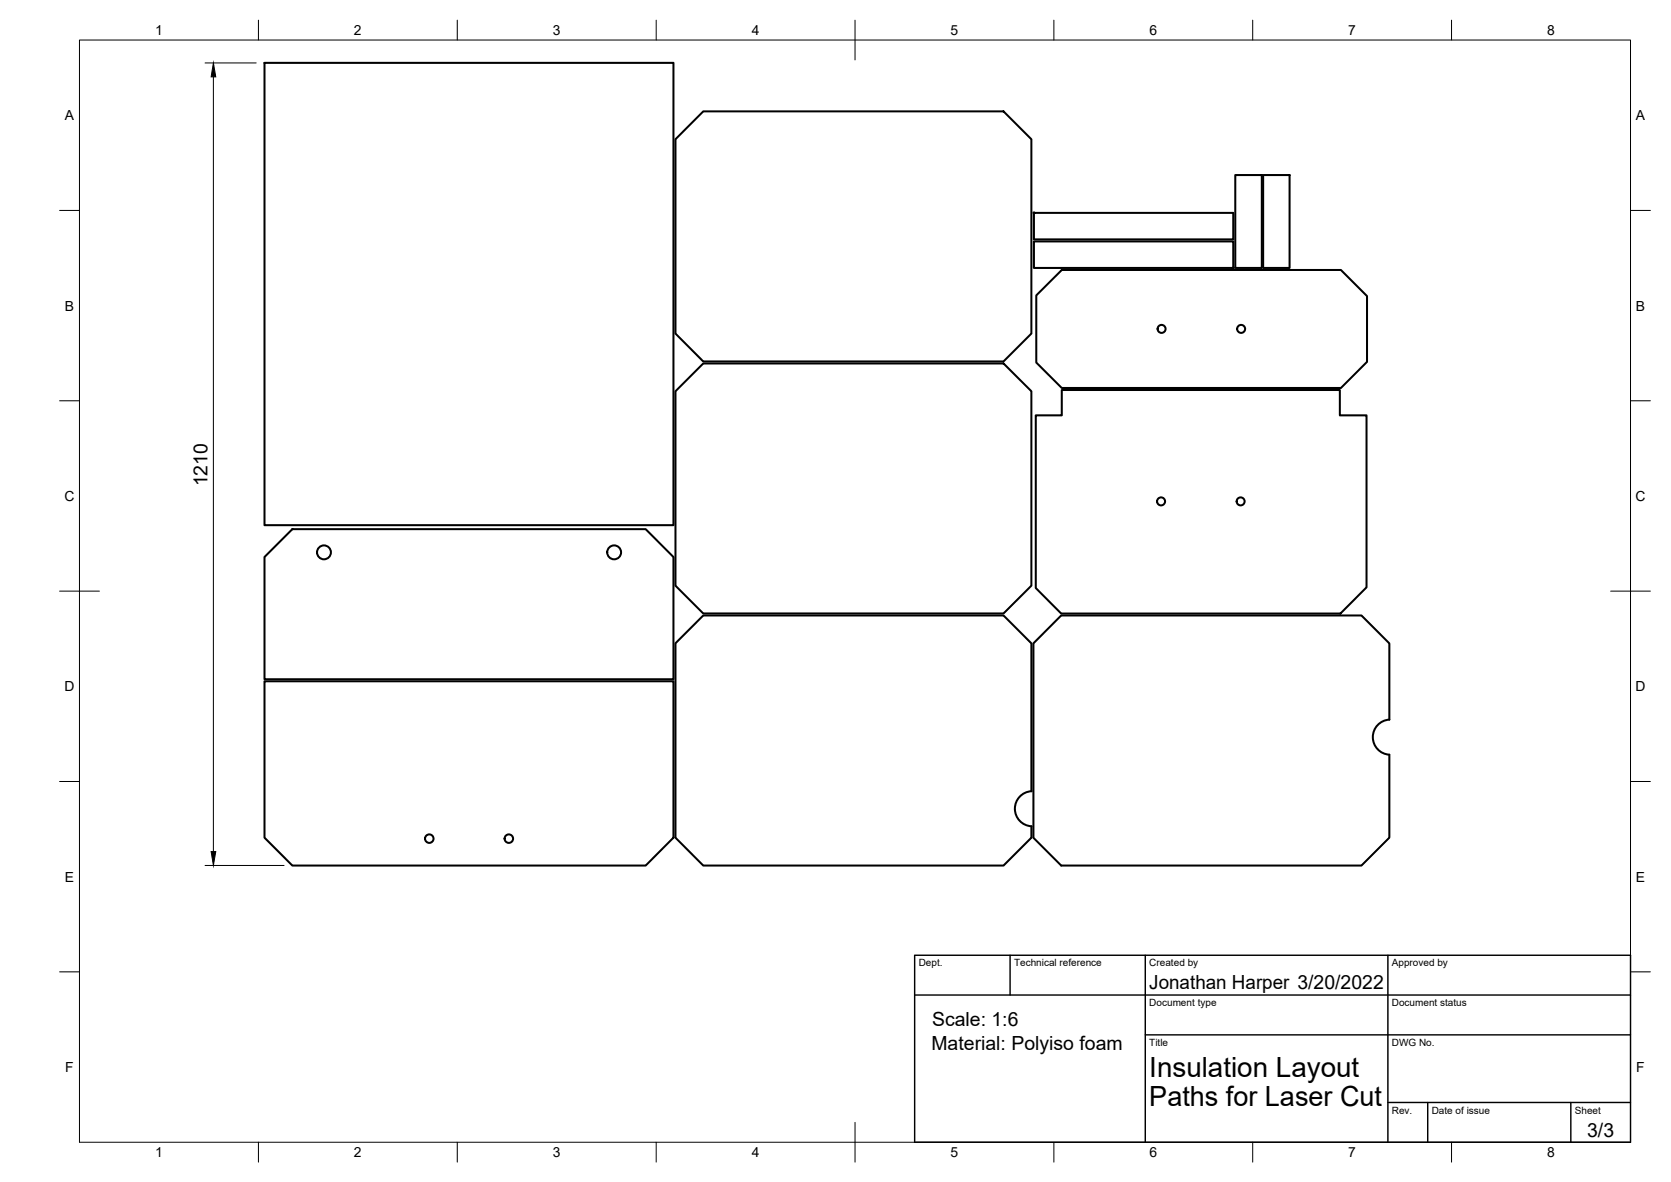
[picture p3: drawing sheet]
<svg xmlns="http://www.w3.org/2000/svg" width="420mm" height="297mm" viewBox="0 0 420 297" stroke-linecap="round" stroke-linejoin="round" font-family="sans-serif">
<!-- layer: Visible -->
<g fill="none" stroke="#000" stroke-width=".51">
<path d="M66.5 15.8h102.8v116.2h-102.8zM176.8 28h75.5l7 7v48.8l-7 7h-75.5l-7-7v-48.8zM260 53.5h50.1v6.7h-50.1zM310.6 44h6.7v23.3h-6.7zM317.6 44h6.7v23.3h-6.7zM260 60.7h50.1v6.6h-50.1zM260.6 74.2l6.4-6.4h70.2l6.5 6.6v16.5l-6.5 6.6h-70.2l-6.4-6.4zM169.8 98.3l7-7h75.5l7 7v48.9l-7 7h-75.5l-7-7zM260.4 104.4h6.6v-6.4h69.9v6.4h6.7v43.2l-6.6 6.6h-70.2l-6.4-6.4zM66.5 140l7-7h88.8l7 7v30.7h-102.8zM66.5 171.2h102.8v39.3l-7 7h-88.8l-7-7zM349.3 180.9v-19.2l-7-7h-75.5l-7 7v48.8l7 7h75.5l7-7v-20.8"/>
<path d="M349.3 180.8a4.4 4.4 0 0 0-4.1 4.4 4.4 4.4 0 0 0 4.1 4.5M259.3 207.6a4.4 4.4 0 0 1-4.1-4.4 4.4 4.4 0 0 1 4.1-4.4v-37.1l-7-7h-75.5l-7 7v48.8l7 7h75.5l7-7v-2.8"/>
<circle cx="292.1" cy="82.7" r="1.01"/>
<circle cx="312.1" cy="82.7" r="1.01"/>
<circle cx="81.5" cy="138.8" r="1.75"/>
<circle cx="154.4" cy="138.8" r="1.75"/>
<circle cx="291.9" cy="126" r="1.01"/>
<circle cx="311.9" cy="126" r="1.01"/>
<circle cx="107.9" cy="210.8" r="1.07"/>
<circle cx="127.9" cy="210.8" r="1.07"/>
</g>
<g fill="#000" stroke="#000" stroke-width=".25">
<circle cx="260" cy="53.5" r=".24"/>
<circle cx="310.1" cy="67.3" r=".24"/>
</g>
<!-- layer: Border -->
<g fill="none" stroke="#000" stroke-width=".25">
<path d="M20 10.1h390v276.9h-390zM65 5.1v5M115 5.1v5M165 5.1v5M215 5.1v10M265 5.1v5M315 5.1v5M365 5.1v5M15 52.9h5M410 52.9h5M15 100.7h5M410 100.7h5"/>
<path d="M15 148.6h10M405 148.6h10M15 196.4h5M410 196.4h5M15 244.2h5M410 244.2h5M65 287v5M115 287v5M165 287v5M215 282.1v9.9M265 287v5M315 287v5"/>
<path d="M365 287v5"/>
</g>
<!-- layer: TitleBlock -->
<path d="M230 240.1h180v46.9h-180zM230 250h180M254 240.1v9.9M288 240.1v46.9M349 240.1v46.9M288 260.1h122M349 277.1h61M359 277.1v9.9M395 277.1v9.9" fill="none" stroke="#000" stroke-width=".36"/>
<!-- layer: Dimensions -->
<path d="M51.6 15.8h12.8M53.7 19.3v194.7M51.6 217.5h19.8" fill="none" stroke="#000" stroke-width=".25"/>
<path d="M53.7 15.8l.6 3.5h-1.2zM53.1 214h1.2l-.6 3.5z" fill="#000" stroke="#000" stroke-width=".25"/>
<g font-size="7">
<text x="289" y="270.6">Insulation Layout</text>
<text x="289" y="278.1">Paths for Laser Cut</text>
</g>
<g font-size="4.9">
<text x="52.2" y="122.2" transform="rotate(-90 52.2 122.2)">1210</text>
<text x="289" y="248.5">Jonathan Harper 3/20/2022</text>
<text x="234.4" y="257.9">Scale: 1:6</text>
<text x="234.2" y="263.8">Material: Polyiso foam</text>
<text x="399.1" y="285.7">3/3</text>
</g>
<g font-size="3.5">
<text x="39" y="8.8">1</text>
<text x="89" y="8.8">2</text>
<text x="139" y="8.8">3</text>
<text x="189" y="8.8">4</text>
<text x="239" y="8.8">5</text>
<text x="289" y="8.8">6</text>
<text x="339" y="8.8">7</text>
<text x="389" y="8.8">8</text>
<text x="16.3" y="30.2">A</text>
<text x="411.3" y="30.2">A</text>
<text x="16.3" y="78">B</text>
<text x="411.3" y="78">B</text>
<text x="16.2" y="125.9">C</text>
<text x="411.2" y="125.9">C</text>
<text x="16.2" y="173.7">D</text>
<text x="411.2" y="173.7">D</text>
<text x="16.3" y="221.6">E</text>
<text x="411.3" y="221.6">E</text>
<text x="16.4" y="269.4">F</text>
<text x="411.4" y="269.4">F</text>
<text x="39" y="290.8">1</text>
<text x="89" y="290.8">2</text>
<text x="139" y="290.8">3</text>
<text x="189" y="290.8">4</text>
<text x="239" y="290.8">5</text>
<text x="289" y="290.8">6</text>
<text x="339" y="290.8">7</text>
<text x="389" y="290.8">8</text>
</g>
<g font-size="2.5">
<text x="231" y="242.9">Dept.</text>
<text x="255" y="242.9">Technical reference</text>
<text x="289" y="242.9">Created by</text>
<text x="350" y="242.9">Approved by</text>
<text x="289" y="252.8">Document type</text>
<text x="350" y="252.8">Document status</text>
<text x="289" y="262.9">Title</text>
<text x="350" y="262.9">DWG No.</text>
<text x="350" y="279.9">Rev.</text>
<text x="360" y="279.9">Date of issue</text>
<text x="396" y="279.9">Sheet</text>
</g>
</svg>
